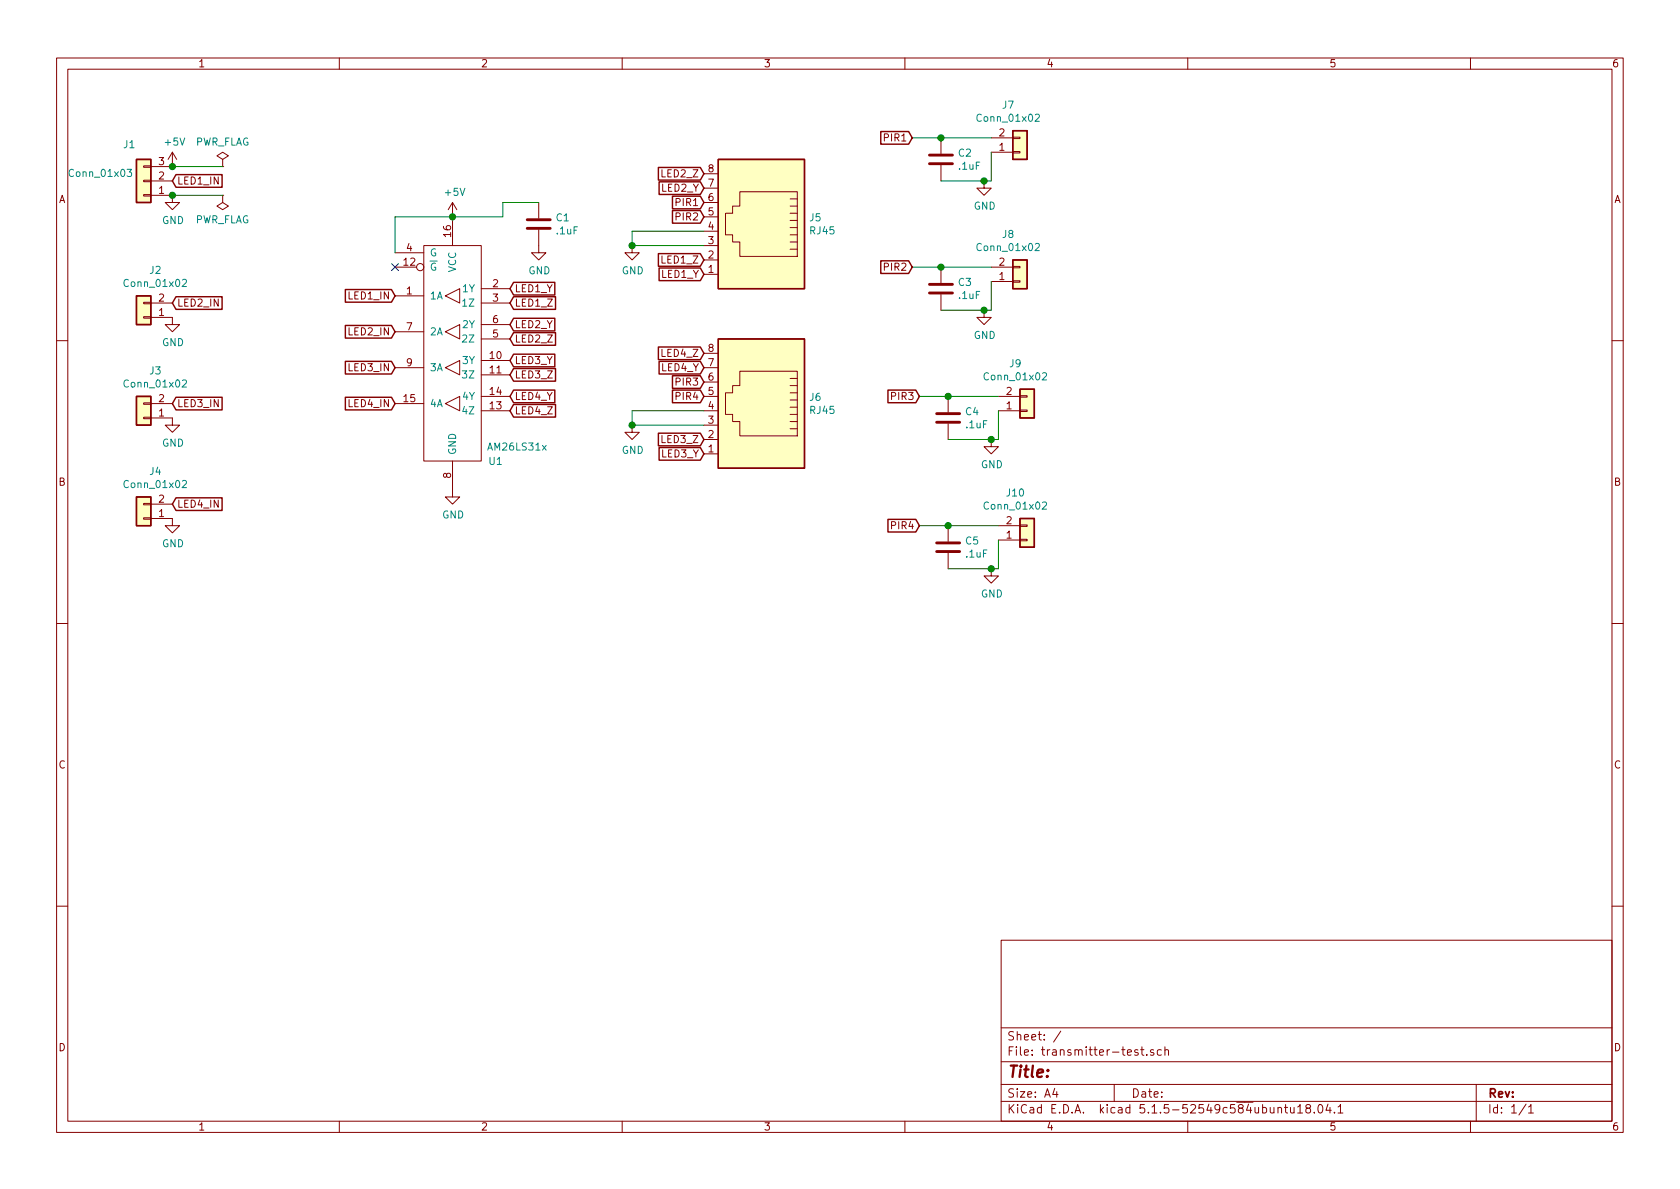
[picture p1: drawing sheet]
EESchema Schematic File Version 4
EELAYER 30 0
EELAYER END
$Descr A4 11693 8268
encoding utf-8
Sheet 1 1
Title ""
Date ""
Rev ""
Comp ""
Comment1 ""
Comment2 ""
Comment3 ""
Comment4 ""
$EndDescr
$Comp
L Connector_Generic:Conn_01x03 J1
U 1 1
P 1000 1250
F 0 "J1" H 1100 1000 50  0000 C CNN
F 1 "Conn_01x03" H 1300 1200 50  0000 C CNN
F 2 "Connector_PinHeader_2.54mm:PinHeader_1x03_P2.54mm_Vertical" H 1000 1250 50  0001 C CNN
F 3 "~" H 1000 1250 50  0001 C CNN
	1    1000 1250
	-1   0    0    1   
$EndComp
$Comp
L power:GND #PWR02
U 1 1
P 1200 1350
F 0 "#PWR02" H 1200 1100 50  0001 C CNN
F 1 "GND" H 1205 1177 50  0000 C CNN
F 2 "" H 1200 1350 50  0001 C CNN
F 3 "" H 1200 1350 50  0001 C CNN
	1    1200 1350
	1    0    0    -1  
$EndComp
$Comp
L power:+5V #PWR01
U 1 1
P 1200 1150
F 0 "#PWR01" H 1200 1000 50  0001 C CNN
F 1 "+5V" H 1215 1323 50  0000 C CNN
F 2 "" H 1200 1150 50  0001 C CNN
F 3 "" H 1200 1150 50  0001 C CNN
	1    1200 1150
	1    0    0    -1  
$EndComp
Text GLabel 1200 1250 2    50   Input ~ 0
LED1_IN
$Comp
L Connector_Generic:Conn_01x02 J2
U 1 1
P 1000 2200
F 0 "J2" H 918 1875 50  0000 C CNN
F 1 "Conn_01x02" H 918 1966 50  0000 C CNN
F 2 "Connector_PinHeader_2.54mm:PinHeader_1x02_P2.54mm_Vertical" H 1000 2200 50  0001 C CNN
F 3 "~" H 1000 2200 50  0001 C CNN
	1    1000 2200
	-1   0    0    1   
$EndComp
$Comp
L power:GND #PWR03
U 1 1
P 1200 2200
F 0 "#PWR03" H 1200 1950 50  0001 C CNN
F 1 "GND" H 1205 2027 50  0000 C CNN
F 2 "" H 1200 2200 50  0001 C CNN
F 3 "" H 1200 2200 50  0001 C CNN
	1    1200 2200
	1    0    0    -1  
$EndComp
Text GLabel 1200 2100 2    50   Input ~ 0
LED2_IN
$Comp
L Connector_Generic:Conn_01x02 J3
U 1 1
P 1000 2900
F 0 "J3" H 918 2575 50  0000 C CNN
F 1 "Conn_01x02" H 918 2666 50  0000 C CNN
F 2 "Connector_PinHeader_2.54mm:PinHeader_1x02_P2.54mm_Vertical" H 1000 2900 50  0001 C CNN
F 3 "~" H 1000 2900 50  0001 C CNN
	1    1000 2900
	-1   0    0    1   
$EndComp
$Comp
L power:GND #PWR04
U 1 1
P 1200 2900
F 0 "#PWR04" H 1200 2650 50  0001 C CNN
F 1 "GND" H 1205 2727 50  0000 C CNN
F 2 "" H 1200 2900 50  0001 C CNN
F 3 "" H 1200 2900 50  0001 C CNN
	1    1200 2900
	1    0    0    -1  
$EndComp
Text GLabel 1200 2800 2    50   Input ~ 0
LED3_IN
$Comp
L Connector_Generic:Conn_01x02 J4
U 1 1
P 1000 3600
F 0 "J4" H 918 3275 50  0000 C CNN
F 1 "Conn_01x02" H 918 3366 50  0000 C CNN
F 2 "Connector_PinHeader_2.54mm:PinHeader_1x02_P2.54mm_Vertical" H 1000 3600 50  0001 C CNN
F 3 "~" H 1000 3600 50  0001 C CNN
	1    1000 3600
	-1   0    0    1   
$EndComp
$Comp
L power:GND #PWR05
U 1 1
P 1200 3600
F 0 "#PWR05" H 1200 3350 50  0001 C CNN
F 1 "GND" H 1205 3427 50  0000 C CNN
F 2 "" H 1200 3600 50  0001 C CNN
F 3 "" H 1200 3600 50  0001 C CNN
	1    1200 3600
	1    0    0    -1  
$EndComp
Text GLabel 1200 3500 2    50   Input ~ 0
LED4_IN
Text GLabel 2750 2050 0    50   Input ~ 0
LED1_IN
Text GLabel 2750 2300 0    50   Input ~ 0
LED2_IN
Text GLabel 2750 2550 0    50   Input ~ 0
LED3_IN
Text GLabel 2750 2800 0    50   Input ~ 0
LED4_IN
$Comp
L power:+5V #PWR06
U 1 1
P 3150 1500
F 0 "#PWR06" H 3150 1350 50  0001 C CNN
F 1 "+5V" H 3165 1673 50  0000 C CNN
F 2 "" H 3150 1500 50  0001 C CNN
F 3 "" H 3150 1500 50  0001 C CNN
	1    3150 1500
	1    0    0    -1  
$EndComp
$Comp
L power:GND #PWR07
U 1 1
P 3150 3400
F 0 "#PWR07" H 3150 3150 50  0001 C CNN
F 1 "GND" H 3155 3227 50  0000 C CNN
F 2 "" H 3150 3400 50  0001 C CNN
F 3 "" H 3150 3400 50  0001 C CNN
	1    3150 3400
	1    0    0    -1  
$EndComp
$Comp
L power:GND #PWR08
U 1 1
P 3750 1700
F 0 "#PWR08" H 3750 1450 50  0001 C CNN
F 1 "GND" H 3755 1527 50  0000 C CNN
F 2 "" H 3750 1700 50  0001 C CNN
F 3 "" H 3750 1700 50  0001 C CNN
	1    3750 1700
	1    0    0    -1  
$EndComp
$Comp
L Device:C C1
U 1 1
P 3750 1550
F 0 "C1" H 3865 1596 50  0000 L CNN
F 1 ".1uF" H 3865 1505 50  0000 L CNN
F 2 "Capacitor_SMD:C_0603_1608Metric_Pad1.05x0.95mm_HandSolder" H 3788 1400 50  0001 C CNN
F 3 "~" H 3750 1550 50  0001 C CNN
	1    3750 1550
	1    0    0    -1  
$EndComp
Wire Wire Line
	3500 1400 3750 1400
Wire Wire Line
	3150 1500 3500 1500
Wire Wire Line
	3500 1500 3500 1400
Connection ~ 3150 1500
Text GLabel 3550 2000 2    50   Input ~ 0
LED1_Y
Text GLabel 3550 2100 2    50   Input ~ 0
LED1_Z
Text GLabel 3550 2250 2    50   Input ~ 0
LED2_Y
Text GLabel 3550 2350 2    50   Input ~ 0
LED2_Z
Text GLabel 3550 2500 2    50   Input ~ 0
LED3_Y
Text GLabel 3550 2600 2    50   Input ~ 0
LED3_Z
Text GLabel 3550 2750 2    50   Input ~ 0
LED4_Y
Wire Wire Line
	2750 1750 2750 1500
Wire Wire Line
	2750 1500 3150 1500
$Comp
L Homebrew:AM26LS31x U1
U 1 1
P 3150 2350
F 0 "U1" H 3450 1500 50  0000 C CNN
F 1 "AM26LS31x" H 3600 1600 50  0000 C CNN
F 2 "Package_SO:SOIC-16_3.9x9.9mm_P1.27mm" H 3100 3100 50  0001 C CNN
F 3 "http://www.ti.com/lit/ds/symlink/am26ls31.pdf" H 3150 2350 50  0001 C CNN
	1    3150 2350
	1    0    0    -1  
$EndComp
NoConn ~ 2750 1850
$Comp
L Connector:RJ45 J5
U 1 1
P 5300 1600
F 0 "J5" H 4970 1696 50  0000 R CNN
F 1 "RJ45" H 4970 1605 50  0000 R CNN
F 2 "Connector_RJ:RJ45_Amphenol_54602-x08_Horizontal" V 5300 1625 50  0001 C CNN
F 3 "~" V 5300 1625 50  0001 C CNN
	1    5300 1600
	-1   0    0    -1  
$EndComp
$Comp
L Connector:RJ45 J6
U 1 1
P 5300 2850
F 0 "J6" H 4970 2946 50  0000 R CNN
F 1 "RJ45" H 4970 2855 50  0000 R CNN
F 2 "Connector_RJ:RJ45_Amphenol_54602-x08_Horizontal" V 5300 2875 50  0001 C CNN
F 3 "~" V 5300 2875 50  0001 C CNN
	1    5300 2850
	-1   0    0    -1  
$EndComp
Text GLabel 4900 1900 0    50   Input ~ 0
LED1_Y
Text GLabel 4900 1800 0    50   Input ~ 0
LED1_Z
Text GLabel 4900 1300 0    50   Input ~ 0
LED2_Y
Text GLabel 4900 1200 0    50   Input ~ 0
LED2_Z
$Comp
L power:GND #PWR09
U 1 1
P 4400 1700
F 0 "#PWR09" H 4400 1450 50  0001 C CNN
F 1 "GND" H 4405 1527 50  0000 C CNN
F 2 "" H 4400 1700 50  0001 C CNN
F 3 "" H 4400 1700 50  0001 C CNN
	1    4400 1700
	1    0    0    -1  
$EndComp
Wire Wire Line
	4400 1700 4900 1700
Wire Wire Line
	4400 1700 4400 1600
Wire Wire Line
	4400 1600 4900 1600
Connection ~ 4400 1700
Text GLabel 4900 1400 0    50   Input ~ 0
PIR1
Text GLabel 4900 1500 0    50   Input ~ 0
PIR2
Text GLabel 4900 3150 0    50   Input ~ 0
LED3_Y
Text GLabel 4900 3050 0    50   Input ~ 0
LED3_Z
Text GLabel 4900 2550 0    50   Input ~ 0
LED4_Y
Text GLabel 3550 2850 2    50   Input ~ 0
LED4_Z
Text GLabel 4900 2450 0    50   Input ~ 0
LED4_Z
$Comp
L power:GND #PWR010
U 1 1
P 4400 2950
F 0 "#PWR010" H 4400 2700 50  0001 C CNN
F 1 "GND" H 4405 2777 50  0000 C CNN
F 2 "" H 4400 2950 50  0001 C CNN
F 3 "" H 4400 2950 50  0001 C CNN
	1    4400 2950
	1    0    0    -1  
$EndComp
Wire Wire Line
	4400 2950 4900 2950
Wire Wire Line
	4900 2850 4400 2850
Wire Wire Line
	4400 2850 4400 2950
Connection ~ 4400 2950
Text GLabel 4900 2650 0    50   Input ~ 0
PIR3
Text GLabel 4900 2750 0    50   Input ~ 0
PIR4
$Comp
L Connector_Generic:Conn_01x02 J7
U 1 1
P 7100 1050
F 0 "J7" H 7018 725 50  0000 C CNN
F 1 "Conn_01x02" H 7018 816 50  0000 C CNN
F 2 "Connector_PinHeader_2.54mm:PinHeader_1x02_P2.54mm_Vertical" H 7100 1050 50  0001 C CNN
F 3 "~" H 7100 1050 50  0001 C CNN
	1    7100 1050
	1    0    0    1   
$EndComp
$Comp
L power:GND #PWR011
U 1 1
P 6850 1250
F 0 "#PWR011" H 6850 1000 50  0001 C CNN
F 1 "GND" H 6855 1077 50  0000 C CNN
F 2 "" H 6850 1250 50  0001 C CNN
F 3 "" H 6850 1250 50  0001 C CNN
	1    6850 1250
	1    0    0    -1  
$EndComp
Text GLabel 6350 950  0    50   Input ~ 0
PIR1
Connection ~ 6550 950 
Wire Wire Line
	6550 950  6900 950 
$Comp
L Device:C C2
U 1 1
P 6550 1100
F 0 "C2" H 6665 1146 50  0000 L CNN
F 1 ".1uF" H 6665 1055 50  0000 L CNN
F 2 "Capacitor_SMD:C_0603_1608Metric_Pad1.05x0.95mm_HandSolder" H 6588 950 50  0001 C CNN
F 3 "~" H 6550 1100 50  0001 C CNN
	1    6550 1100
	1    0    0    -1  
$EndComp
Wire Wire Line
	6350 950  6550 950 
Wire Wire Line
	6550 1250 6850 1250
Wire Wire Line
	6900 1050 6900 1250
Wire Wire Line
	6900 1250 6850 1250
Connection ~ 6850 1250
$Comp
L Connector_Generic:Conn_01x02 J8
U 1 1
P 7100 1950
F 0 "J8" H 7018 1625 50  0000 C CNN
F 1 "Conn_01x02" H 7018 1716 50  0000 C CNN
F 2 "Connector_PinHeader_2.54mm:PinHeader_1x02_P2.54mm_Vertical" H 7100 1950 50  0001 C CNN
F 3 "~" H 7100 1950 50  0001 C CNN
	1    7100 1950
	1    0    0    1   
$EndComp
$Comp
L power:GND #PWR012
U 1 1
P 6850 2150
F 0 "#PWR012" H 6850 1900 50  0001 C CNN
F 1 "GND" H 6855 1977 50  0000 C CNN
F 2 "" H 6850 2150 50  0001 C CNN
F 3 "" H 6850 2150 50  0001 C CNN
	1    6850 2150
	1    0    0    -1  
$EndComp
Text GLabel 6350 1850 0    50   Input ~ 0
PIR2
Connection ~ 6550 1850
Wire Wire Line
	6550 1850 6900 1850
$Comp
L Device:C C3
U 1 1
P 6550 2000
F 0 "C3" H 6665 2046 50  0000 L CNN
F 1 ".1uF" H 6665 1955 50  0000 L CNN
F 2 "Capacitor_SMD:C_0603_1608Metric_Pad1.05x0.95mm_HandSolder" H 6588 1850 50  0001 C CNN
F 3 "~" H 6550 2000 50  0001 C CNN
	1    6550 2000
	1    0    0    -1  
$EndComp
Wire Wire Line
	6350 1850 6550 1850
Wire Wire Line
	6550 2150 6850 2150
Wire Wire Line
	6900 1950 6900 2150
Wire Wire Line
	6900 2150 6850 2150
Connection ~ 6850 2150
$Comp
L Connector_Generic:Conn_01x02 J9
U 1 1
P 7150 2850
F 0 "J9" H 7068 2525 50  0000 C CNN
F 1 "Conn_01x02" H 7068 2616 50  0000 C CNN
F 2 "Connector_PinHeader_2.54mm:PinHeader_1x02_P2.54mm_Vertical" H 7150 2850 50  0001 C CNN
F 3 "~" H 7150 2850 50  0001 C CNN
	1    7150 2850
	1    0    0    1   
$EndComp
$Comp
L power:GND #PWR013
U 1 1
P 6900 3050
F 0 "#PWR013" H 6900 2800 50  0001 C CNN
F 1 "GND" H 6905 2877 50  0000 C CNN
F 2 "" H 6900 3050 50  0001 C CNN
F 3 "" H 6900 3050 50  0001 C CNN
	1    6900 3050
	1    0    0    -1  
$EndComp
Text GLabel 6400 2750 0    50   Input ~ 0
PIR3
Connection ~ 6600 2750
Wire Wire Line
	6600 2750 6950 2750
$Comp
L Device:C C4
U 1 1
P 6600 2900
F 0 "C4" H 6715 2946 50  0000 L CNN
F 1 ".1uF" H 6715 2855 50  0000 L CNN
F 2 "Capacitor_SMD:C_0603_1608Metric_Pad1.05x0.95mm_HandSolder" H 6638 2750 50  0001 C CNN
F 3 "~" H 6600 2900 50  0001 C CNN
	1    6600 2900
	1    0    0    -1  
$EndComp
Wire Wire Line
	6400 2750 6600 2750
Wire Wire Line
	6600 3050 6900 3050
Wire Wire Line
	6950 2850 6950 3050
Wire Wire Line
	6950 3050 6900 3050
Connection ~ 6900 3050
$Comp
L Connector_Generic:Conn_01x02 J10
U 1 1
P 7150 3750
F 0 "J10" H 7068 3425 50  0000 C CNN
F 1 "Conn_01x02" H 7068 3516 50  0000 C CNN
F 2 "Connector_PinHeader_2.54mm:PinHeader_1x02_P2.54mm_Vertical" H 7150 3750 50  0001 C CNN
F 3 "~" H 7150 3750 50  0001 C CNN
	1    7150 3750
	1    0    0    1   
$EndComp
$Comp
L power:GND #PWR014
U 1 1
P 6900 3950
F 0 "#PWR014" H 6900 3700 50  0001 C CNN
F 1 "GND" H 6905 3777 50  0000 C CNN
F 2 "" H 6900 3950 50  0001 C CNN
F 3 "" H 6900 3950 50  0001 C CNN
	1    6900 3950
	1    0    0    -1  
$EndComp
Text GLabel 6400 3650 0    50   Input ~ 0
PIR4
Connection ~ 6600 3650
Wire Wire Line
	6600 3650 6950 3650
$Comp
L Device:C C5
U 1 1
P 6600 3800
F 0 "C5" H 6715 3846 50  0000 L CNN
F 1 ".1uF" H 6715 3755 50  0000 L CNN
F 2 "Capacitor_SMD:C_0603_1608Metric_Pad1.05x0.95mm_HandSolder" H 6638 3650 50  0001 C CNN
F 3 "~" H 6600 3800 50  0001 C CNN
	1    6600 3800
	1    0    0    -1  
$EndComp
Wire Wire Line
	6400 3650 6600 3650
Wire Wire Line
	6600 3950 6900 3950
Wire Wire Line
	6950 3750 6950 3950
Wire Wire Line
	6950 3950 6900 3950
Connection ~ 6900 3950
$Comp
L power:PWR_FLAG #FLG0101
U 1 1
P 1550 1150
F 0 "#FLG0101" H 1550 1225 50  0001 C CNN
F 1 "PWR_FLAG" H 1550 1323 50  0000 C CNN
F 2 "" H 1550 1150 50  0001 C CNN
F 3 "~" H 1550 1150 50  0001 C CNN
	1    1550 1150
	1    0    0    -1  
$EndComp
Wire Wire Line
	1200 1150 1550 1150
Connection ~ 1200 1150
$Comp
L power:PWR_FLAG #FLG0102
U 1 1
P 1550 1350
F 0 "#FLG0102" H 1550 1425 50  0001 C CNN
F 1 "PWR_FLAG" H 1550 1523 50  0000 C CNN
F 2 "" H 1550 1350 50  0001 C CNN
F 3 "~" H 1550 1350 50  0001 C CNN
	1    1550 1350
	-1   0    0    1   
$EndComp
Wire Wire Line
	1550 1350 1200 1350
Connection ~ 1200 1350
$EndSCHEMATC
